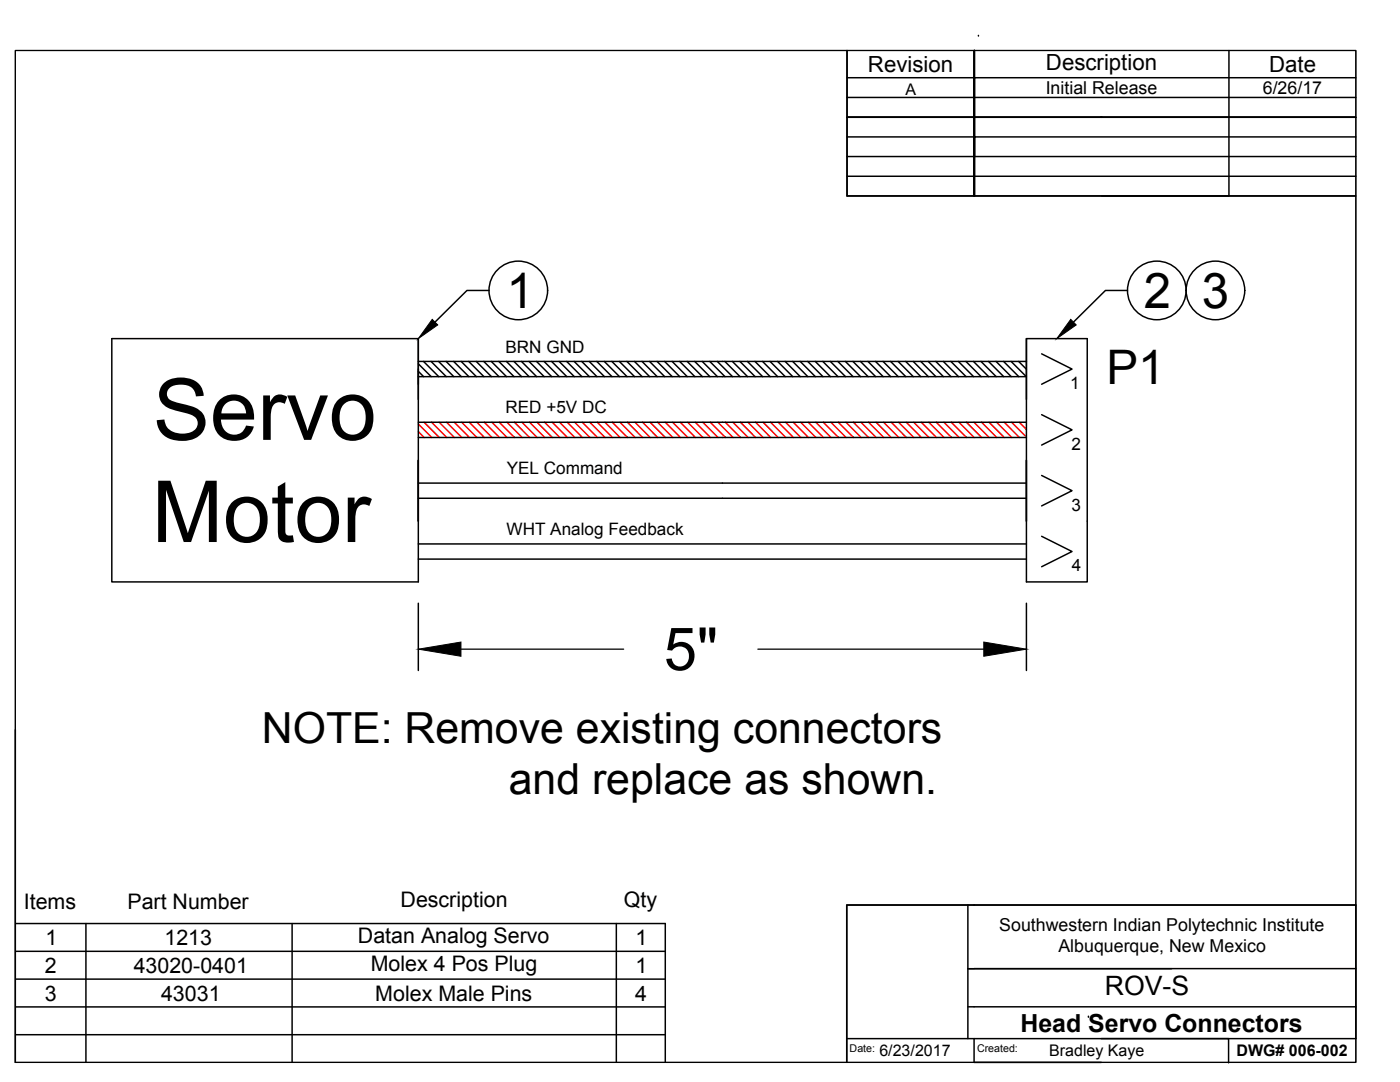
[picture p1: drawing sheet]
<svg xmlns="http://www.w3.org/2000/svg" width="279mm" height="216mm" viewBox="0 0 279 216" stroke-linecap="round" stroke-linejoin="round" font-family="sans-serif">
<!-- layer: Border A -->
<g fill="none" stroke="#f00" stroke-width=".3">
<path d="M83.5 84.6l2.7 2.7M83.5 86.1l1.2 1.2M84.6 84.3l3.1 3M86.1 84.3l3.1 3M87.6 84.3l3.1 3M89.1 84.3l3.1 3M90.6 84.3l3.1 3M92.1 84.3l3.1 3M93.6 84.3l3.1 3M95.2 84.3l3 3M96.7 84.3l3 3M98.2 84.3l3 3"/>
<path d="M99.7 84.3l3 3M101.2 84.3l3 3M102.7 84.3l3 3M104.2 84.3l3 3M105.7 84.3l3 3M107.2 84.3l3 3M108.7 84.3l3 3M110.2 84.3l3 3M111.7 84.3l3 3M113.2 84.3l3 3M114.7 84.3l3 3M116.2 84.3l3 3"/>
<path d="M117.7 84.3l3 3M119.2 84.3l3 3M120.7 84.3l3 3M122.2 84.3l3 3M123.7 84.3l3 3M125.2 84.3l3.1 3M126.7 84.3l3.1 3M128.2 84.3l3.1 3M129.7 84.3l3.1 3M131.2 84.3l3.1 3M132.7 84.3l3.1 3M134.2 84.3l3.1 3"/>
<path d="M135.7 84.3l3.1 3M137.2 84.3l3.1 3M138.8 84.3l3 3M140.3 84.3l3 3M141.8 84.3l3 3M143.3 84.3l3 3M144.8 84.3l3 3M146.3 84.3l3 3M147.8 84.3l3 3M149.3 84.3l3 3M150.8 84.3l3 3M152.3 84.3l3 3"/>
<path d="M153.8 84.3l3 3M155.3 84.3l3 3M156.8 84.3l3 3M158.3 84.3l3 3M159.8 84.3l3 3M161.3 84.3l3 3M162.8 84.3l3 3M164.3 84.3l3 3M165.8 84.3l3.1 3M167.3 84.3l3.1 3M168.8 84.3l3.1 3M170.3 84.3l3.1 3"/>
<path d="M171.8 84.3l3.1 3M173.3 84.3l3.1 3M174.8 84.3l3.1 3M176.3 84.3l3.1 3M177.8 84.3l3.1 3M179.3 84.3l3.1 3M180.9 84.3l3 3M182.4 84.3l3 3M183.9 84.3l3 3M185.4 84.3l3 3M186.9 84.3l3 3M188.4 84.3l3 3"/>
<path d="M189.9 84.3l3 3M191.4 84.3l3 3M192.9 84.3l3 3M194.4 84.3l3 3M195.9 84.3l3 3M197.4 84.3l3 3M198.9 84.3l3 3M200.4 84.3l3 3M201.9 84.3l2.9 2.9M203.4 84.3l1.4 1.4"/>
</g>
<g fill="none" stroke="#000" stroke-width=".3">
<path d="M169 15.5h25.5v7.9v-13.3v29v-29v13.3v-7.9h76.1M169 19.4h101.6M195.3 7.1v.1M245.3 10.1v29h-25.4M169 31.2h25.5v7.9v-7.9h76.1M169 23.4h25.5h-25.4M169 35.2h101.6M194.5 23.4v7.8v-3.9h-25.5M194.5 23.4v7.8v-3.9h76.1M219.8 23.4h50.8h-76.1h25.4M270.6 39.1h-101.5v-29l-.1 29h101.6M97.6 58h-4.4l-6.4 6.3"/>
<path d="M225 58h-4.4l-6.4 6.3M83.5 67.6v36.4v-12.2M83.5 67.6h-61.2v48.5h61.2v-12.1M83.5 72.6l2.6 2.6M83.5 74.1l1 1.1M83.5 67.6v12.1M83.5 72.1h121.3M83.5 75.2h121.3M84.5 72.1l3.1 3.1M86 72.1l3.1 3.1M87.5 72.1l3.1 3.1M89 72.1l3.1 3.1"/>
<path d="M90.5 72.1l3.1 3.1M92 72.1l3.1 3.1M93.5 72.1l3.1 3.1M95 72.1l3.1 3.1M96.5 72.1l3.1 3.1M98 72.1l3.1 3.1M99.6 72.1l3 3.1M101.1 72.1l3 3.1M102.6 72.1l3 3.1M104.1 72.1l3 3.1M105.6 72.1l3 3.1M107.1 72.1l3 3.1"/>
<path d="M108.6 72.1l3 3.1M110.1 72.1l3 3.1M111.6 72.1l3 3.1M113.1 72.1l3 3.1M114.6 72.1l3 3.1M116.1 72.1l3 3.1M117.6 72.1l3 3.1M119.1 72.1l3 3.1M120.6 72.1l3 3.1M122.1 72.1l3 3.1M123.6 72.1l3 3.1M125.1 72.1l3 3.1"/>
<path d="M126.6 72.1l3 3.1M128.1 72.1l3.1 3.1M129.6 72.1l3.1 3.1M131.1 72.1l3.1 3.1M132.6 72.1l3.1 3.1M134.1 72.1l3.1 3.1M135.6 72.1l3.1 3.1M137.1 72.1l3.1 3.1M138.6 72.1l3.1 3.1M140.1 72.1l3.1 3.1M141.7 72.1l3 3.1M143.2 72.1l3 3.1"/>
<path d="M144.7 72.1l3 3.1M146.2 72.1l3 3.1M147.7 72.1l3 3.1M149.2 72.1l3 3.1M150.7 72.1l3 3.1M152.2 72.1l3 3.1M153.7 72.1l3 3.1M155.2 72.1l3 3.1M156.7 72.1l3 3.1M158.2 72.1l3 3.1M159.7 72.1l3 3.1M161.2 72.1l3 3.1"/>
<path d="M162.7 72.1l3 3.1M164.2 72.1l3 3.1M165.7 72.1l3 3.1M167.2 72.1l3 3.1M168.7 72.1l3 3.1M170.2 72.1l3.1 3.1M171.7 72.1l3.1 3.1M173.2 72.1l3.1 3.1M174.7 72.1l3.1 3.1M176.2 72.1l3.1 3.1M177.7 72.1l3.1 3.1M179.2 72.1l3.1 3.1"/>
<path d="M180.7 72.1l3.1 3.1M182.2 72.1l3.1 3.1M183.8 72.1l3 3.1M185.3 72.1l3 3.1M186.8 72.1l3 3.1M188.3 72.1l3 3.1M189.8 72.1l3 3.1M191.3 72.1l3 3.1M192.8 72.1l3 3.1M194.3 72.1l3 3.1M195.8 72.1l3 3.1M197.3 72.1l3 3.1"/>
<path d="M198.8 72.1l3 3.1M200.3 72.1l3 3.1M201.8 72.1l3 3.1M203.3 72.1l1.5 1.6M204.8 72.1v.1M204.8 67.6v12.1M207.9 70.6l6 3-6 3.1M83.5 96.4h121.3M83.5 99.4h121.3M83.5 87.3h121.3M83.5 84.3h121.3M204.8 91.8v12.2v-36.4h12.2v48.5h-12.2v-12.1"/>
<path d="M207.9 82.7l6 3.1-6 3M207.9 94.9l6 3-6 3M83.5 111.6h121.3M83.5 108.5h121.3M207.9 107l6 3-6 3.1M83.5 120.4v13.4M204.8 120.4v13.4M3.1 145.6v66.4M3.1 184.3h129.7v27.7M3.1 189.8h129.7M3.1 195.4h129.7M17.1 184.3v27.7"/>
<path d="M58.3 184.3v27.7M123 184.3v27.7M193.2 193.3h40.6M193.2 180.6v26.6M194.4 180.6h-25.4v31.4v-31.4h101.6v12.7M194.4 193.3h76.2v7.6h-77.4M194.4 180.6h76.2M3.1 200.9h129.7M3.1 206.5h129.7M194.4 207.2v4.8h25.4M217.2 203h.1M219.8 207.2h25.4v4.9"/>
<path d="M270.6 200.9v6.3h-101.6"/>
<circle cx="103.4" cy="58" r="5.8"/>
<circle cx="230.9" cy="58" r="5.8"/>
<circle cx="242.6" cy="58" r="5.8"/>
</g>
<path d="M86.3 63.7l1.1 1.1-3.9 2.8zM213.7 63.7l1.1 1.1-3.9 2.8zM83.5 129.5l8.5-1.4v2.9zM196.3 128.1l8.5 1.4-8.5 1.5z" fill="#000" stroke="#000" stroke-width=".2"/>
<path d="M92 129.5h32.5M151.2 129.5h45.1" fill="none" stroke="#000" stroke-width=".25"/>
<!-- layer: 0 -->
<path d="M3.1 10.1h267.5v201.9h-267.5z" fill="none" stroke="#000" stroke-width=".2"/>
<path d="M3.1 10.1h267.5v201.9h-267.5z" fill="none" stroke="#000" stroke-width=".25"/>
<g font-size="17.1">
<text x="30.5" y="87.8">Servo</text>
<text x="30.3" y="108.2">Motor</text>
</g>
<text font-size="11.9" x="132.5" y="133.7">5&quot;</text>
<g font-size="9.8">
<text x="101.1" y="61.5">1</text>
<text x="228.3" y="61.5">2</text>
<text x="239.9" y="61.4">3</text>
</g>
<text font-size="9.5" x="220.8" y="76.5">P1</text>
<g font-size="8.5">
<text x="52.3" y="148.3">NOTE: Remove existing connectors</text>
<text x="101.5" y="158.4">and replace as shown.</text>
</g>
<text font-size="5.3" x="220.5" y="198.5">ROV-S</text>
<text font-size="5" x="203.7" y="205.8">Head Servo Connectors</text>
<g font-size="4.4">
<text x="173.2" y="14.4">Revision</text>
<text x="208.7" y="13.9">Description</text>
<text x="253.3" y="14.4">Date</text>
</g>
<g font-size="4.3">
<text x="4.8" y="181.3">Items</text>
<text x="25.4" y="181.3">Part Number</text>
<text x="79.9" y="180.9">Description</text>
<text x="124.5" y="180.9">Qty</text>
<text x="9.1" y="188.6">1</text>
<text x="32.8" y="188.6">1213</text>
<text x="71.4" y="188.2">Datan Analog Servo</text>
<text x="126.9" y="188.6">1</text>
<text x="9" y="194.1">2</text>
<text x="26.7" y="194.1">43020-0401</text>
<text x="74" y="193.7">Molex 4 Pos Plug</text>
<text x="126.9" y="194.1">1</text>
<text x="8.9" y="199.7">3</text>
<text x="32.1" y="199.7">43031</text>
<text x="74.9" y="199.6">Molex Male Pins</text>
<text x="126.8" y="199.7">4</text>
</g>
<g font-size="3.5">
<text x="208.7" y="18.7">Initial Release</text>
<text x="252" y="18.7">6/26/17</text>
<text x="199.4" y="185.8">Southwestern Indian Polytechnic Institute</text>
<text x="211.2" y="190">Albuquerque, New Mexico</text>
</g>
<g font-size="3.4">
<text x="100.9" y="70.4">BRN GND</text>
<text x="213.6" y="77.6">1</text>
<text x="100.9" y="82.5">RED +5V DC</text>
<text x="213.9" y="89.8">2</text>
<text x="101.1" y="94.6">YEL Command</text>
<text x="213.8" y="101.9">3</text>
<text x="101.1" y="106.7">WHT Analog Feedback</text>
<text x="213.9" y="114">4</text>
</g>
<g font-size="3.2">
<text x="180.7" y="19">A</text>
<text x="175.5" y="210.8">6/23/2017</text>
<text x="209.4" y="210.7">Bradley Kaye</text>
<text x="246.8" y="210.8">DWG# 006-002</text>
</g>
<g font-size="2.1">
<text x="169.6" y="210">Date:</text>
<text x="195" y="210">Created:</text>
</g>
</svg>
